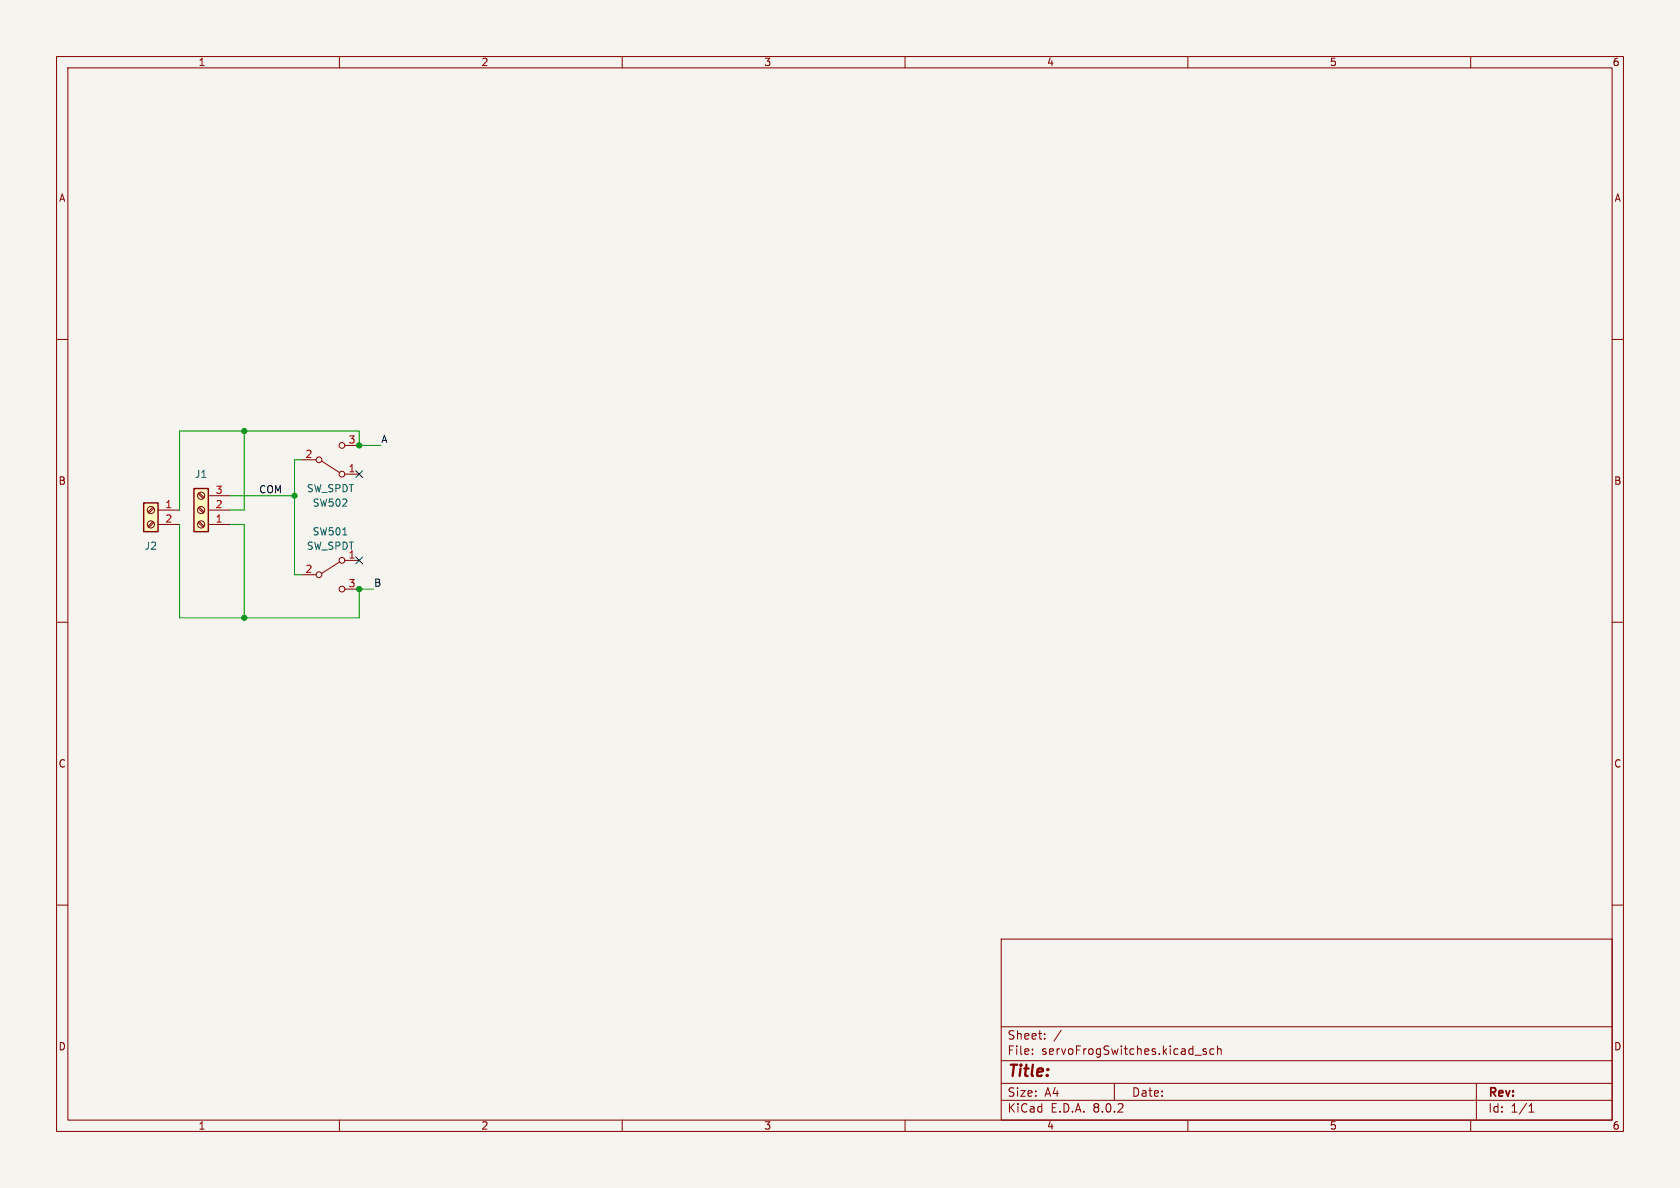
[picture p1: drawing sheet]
<svg xmlns="http://www.w3.org/2000/svg" width="297mm" height="210mm" viewBox="0 0 297 210" stroke-linecap="round" stroke-linejoin="round" font-family="sans-serif">
<path d="M0 0h297v210h-297z" fill="#f5f4ef" stroke="#f5f4ef" stroke-width=".18"/>
<g fill="none" stroke="#840000" stroke-width=".18">
<path d="M10 10h277v190h-277zM12 12h273v186h-273zM60 10v2M110 10v2M160 10v2M210 10v2M260 10v2M10 60h2M285 60h2M60.1 99.3l-3.2 2M61 99.1h2.5M10 110h2"/>
<path d="M53.3 101.6h2.6M61 104.1h2.5M285 110h2M10 160h2M285 160h2M177 166h108v32h-108zM60 198v2M110 198v2M160 198v2M177 194.5h108M177 191.5h108M177 187.5h108"/>
<path d="M177 181.5h108M182.5 186.3v.1M182.5 185.5v.1M184.7 183.6v.1M184.7 182.8v.1M187.6 182.1l-1.3 2M197 191.5v3M210 198v2M211.2 186.5h1.2M213.2 185.5l-.3-.1-.2 .2v.2l.5 .2v.3h-.5M214.6 185.5l-.4-.1-.3 .3v.4l.1 .2h.6M215.2 185.5l.3-.1 .3 .1 .1 .9"/>
<path d="M215.2 184.9v1.5M260 198v2M261 191.5v6.5M270.3 196.6h.9M270.3 195.5l.4-.4v1.5"/>
<circle cx="60.5" cy="99.1" r=".51"/>
<circle cx="56.4" cy="101.6" r=".51"/>
<circle cx="60.5" cy="104.1" r=".51"/>
</g>
<path d="M60.6 94.6h.7" fill="none" stroke="#006464" stroke-width=".18"/>
<path d="M25.4 88.9h2.5v5.1h-2.5z" fill="#ffffc2"/>
<path d="M25.4 88.9h2.5v5.1h-2.5z" fill="none" stroke="#840000" stroke-width=".25"/>
<g fill="none" stroke="#840000" stroke-width=".18">
<path d="M27 92.2l-.8 .8M27 89.7l-.8 .8M27.2 92.4l-.9 .8M27.2 89.8l-.9 .9M27.9 90.2h3.8M27.9 92.7h3.8"/>
<circle cx="26.7" cy="90.2" r=".63"/>
<circle cx="26.7" cy="92.7" r=".63"/>
</g>
<path d="M34.3 86.4h2.5v7.6h-2.5z" fill="#ffffc2"/>
<path d="M34.3 86.4h2.5v7.6h-2.5z" fill="none" stroke="#840000" stroke-width=".25"/>
<g fill="none" stroke="#840000" stroke-width=".18">
<path d="M61 78.7h2.5M35.1 87.3l.8 .8M35.1 89.8l.8 .9M35.1 92.4l.8 .8M35.2 87.1l.9 .9M35.2 89.7l.9 .8M35.2 92.2l.9 .8M36.8 92.7h3.8M36.8 90.2h3.8M36.8 87.6h3.8M53.3 81.3h2.6M56.9 81.5l3.2 2.1"/>
<path d="M61 83.8h2.5"/>
<circle cx="60.5" cy="78.7" r=".51"/>
<circle cx="35.6" cy="90.2" r=".63"/>
<circle cx="35.6" cy="92.7" r=".63"/>
<circle cx="35.6" cy="87.6" r=".63"/>
<circle cx="56.4" cy="81.3" r=".51"/>
<circle cx="60.5" cy="83.8" r=".51"/>
</g>
<path d="M43.2 76.2v14h-2.6M67.3 78.7h-3.8v-2.5h-31.8v14M31.7 92.7v16.5h31.8v-5.1h2.5M40.6 87.6h11.5M40.6 92.7h2.6v16.5M53.3 81.3h-1.2v20.3h1.2" fill="none" stroke="#009600" stroke-width=".18"/>
<path d="M62.9 83.2l1.2 1.2M62.9 98.5l1.2 1.2M64.1 83.2l-1.2 1.2M64.1 98.5l-1.2 1.2" fill="none" stroke="#000084" stroke-width=".18"/>
<g fill="#009600" stroke="#009600" stroke-width=".18">
<circle cx="63.5" cy="104.1" r=".46"/>
<circle cx="43.2" cy="109.2" r=".46"/>
<circle cx="52.1" cy="87.6" r=".46"/>
<circle cx="43.2" cy="76.2" r=".46"/>
<circle cx="63.5" cy="78.7" r=".46"/>
</g>
<text font-size="2.8" fill="#840000" x="178" y="190.9">Title:</text>
<g font-size="2.1" fill="#840000">
<text x="178" y="184">Sheet:</text>
<text x="178" y="186.7">File:</text>
<text x="184.1" y="186.7">servoFrogSwitches.kicad_sch</text>
<text x="178" y="196.9">KiCad</text>
<text x="178" y="194.1">Size:</text>
<text x="184.7" y="194.1">A4</text>
<text x="185.7" y="196.9">E.D.A.</text>
<text x="193.3" y="196.9">8.0.2</text>
<text x="200" y="194.1">Date:</text>
<text x="263" y="194.3">Rev:</text>
<text x="263" y="196.9">Id:</text>
<text x="267.1" y="196.9">1/1</text>
</g>
<g font-size="1.8" fill="#840000">
<text x="35" y="11.9">1</text>
<text x="85" y="11.9">2</text>
<text x="135" y="11.9">3</text>
<text x="185" y="11.9">4</text>
<text x="235" y="11.9">5</text>
<text x="285" y="11.9">6</text>
<text x="10.3" y="35.9">A</text>
<text x="285.3" y="35.9">A</text>
<text x="10.3" y="85.9">B</text>
<text x="285.3" y="85.9">B</text>
<text x="10.3" y="135.9">C</text>
<text x="285.3" y="135.9">C</text>
<text x="10.3" y="185.9">D</text>
<text x="285.3" y="185.9">D</text>
<text x="35" y="199.9">1</text>
<text x="85" y="199.9">2</text>
<text x="135" y="199.9">3</text>
<text x="185" y="199.9">4</text>
<text x="235" y="199.9">5</text>
<text x="285" y="199.9">6</text>
</g>
<g font-size="1.8" fill="#a90000">
<text x="53.9" y="81">2</text>
<text x="61.5" y="83.6">1</text>
<text x="61.5" y="78.5">3</text>
<text x="29.1" y="89.9">1</text>
<text x="38" y="89.9">2</text>
<text x="38" y="87.4">3</text>
<text x="29.1" y="92.5">2</text>
<text x="38" y="92.5">1</text>
<text x="53.9" y="101.3">2</text>
<text x="61.5" y="98.8">1</text>
<text x="61.5" y="103.9">3</text>
</g>
<g font-size="1.8" fill="#0f0f0f">
<text x="67.3" y="78.4">A</text>
<text x="45.7" y="87.3">COM</text>
<text x="66" y="103.8">B</text>
</g>
<g font-size="1.8" fill="#006464">
<text x="34.4" y="84.7">J1</text>
<text x="54.1" y="87.2">SW_SPDT</text>
<text x="55.2" y="89.8">SW502</text>
<text x="55.2" y="94.8">SW501</text>
<text x="25.5" y="97.4">J2</text>
<text x="54.1" y="97.4">SW_SPDT</text>
</g>
</svg>
